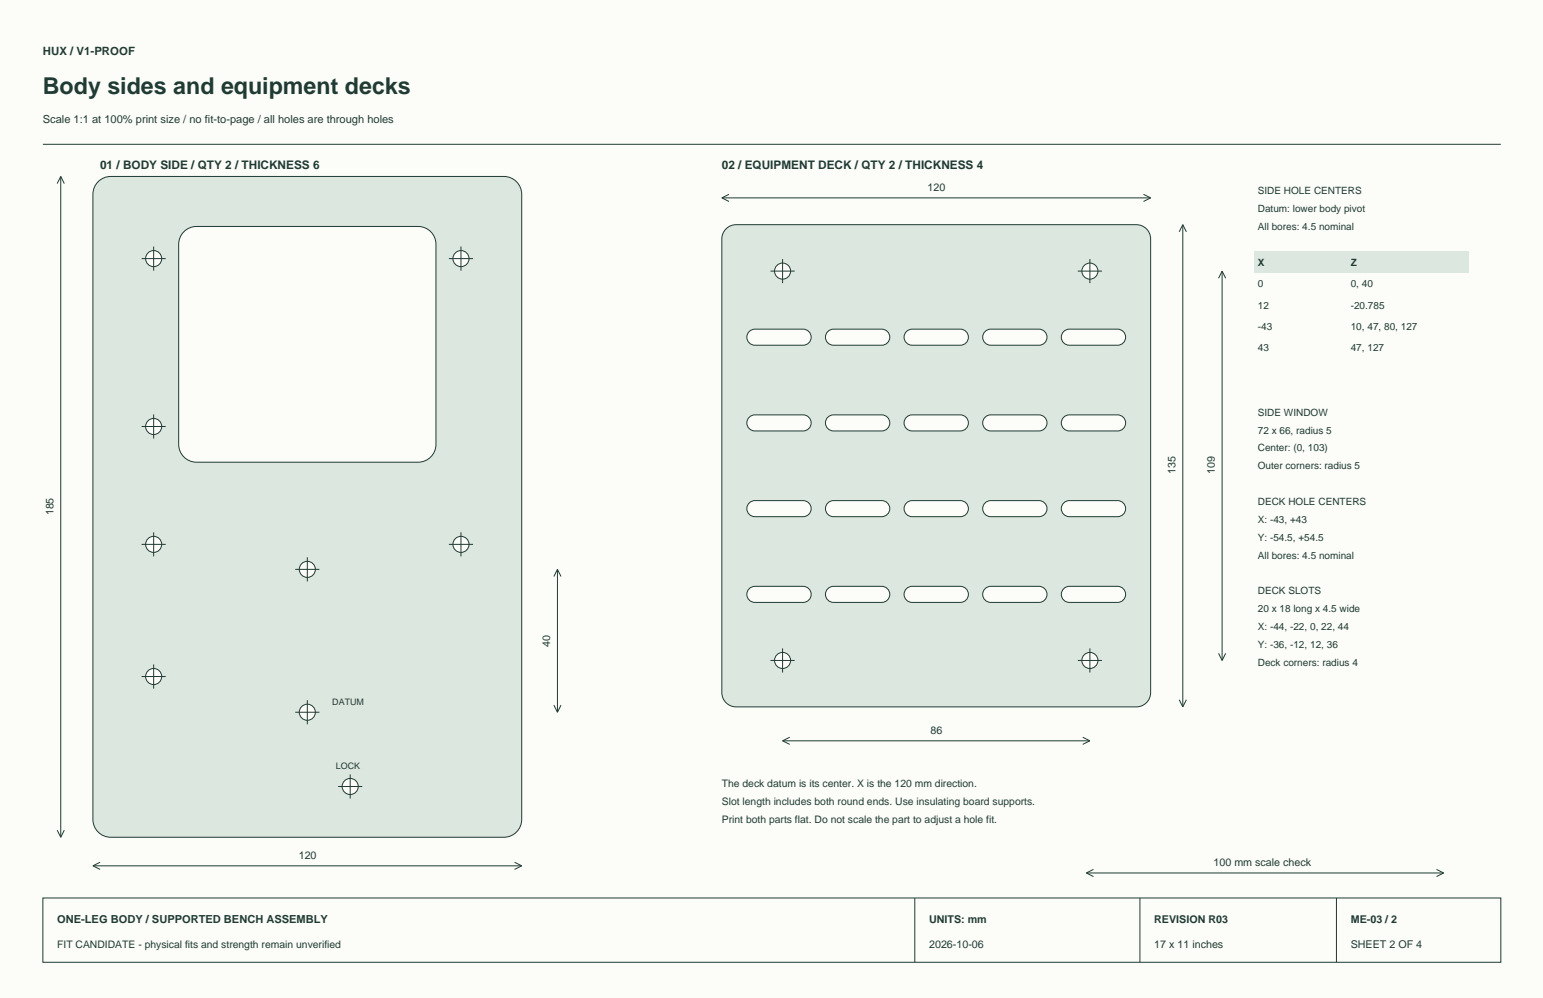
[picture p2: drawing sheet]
<svg xmlns="http://www.w3.org/2000/svg" width="432mm" height="279mm" viewBox="0 0 432 279" stroke-linecap="round" stroke-linejoin="round" font-family="sans-serif">
<path d="M0 0h431.8v279.4h-431.8z" fill-rule="evenodd" fill="#fcfcf8"/>
<path d="M12 40.4h408M12 251.4h408v18h-408zM256 251.4v18M319 251.4v18M374 251.4v18" fill="none" stroke="#203b34" stroke-width=".28"/>
<path d="M27.2 51.2a5 5 0 0 1 3.8-1.8h110a5 5 0 0 1 5 5v175a5 5 0 0 1-5 5h-110a5 5 0 0 1-5-5v-175a5 5 0 0 1 1.2-3.2z" fill-rule="evenodd" fill="#dce7df" stroke="#203b34" stroke-width=".28"/>
<g fill="#fcfcf8" stroke="#203b34" stroke-width=".28">
<path d="M51.2 65.2a5 5 0 0 1 3.8-1.8h62a5 5 0 0 1 5 5v56a5 5 0 0 1-5 5h-62a5 5 0 0 1-5-5v-56a5 5 0 0 1 1.2-3.2z" fill-rule="evenodd"/>
<circle cx="86" cy="199.4" r="2.25"/>
</g>
<path d="M82.6 199.4h6.8M86 196v6.8" fill="none" stroke="#203b34" stroke-width=".28"/>
<circle cx="86" cy="159.4" r="2.25" fill="#fcfcf8" stroke="#203b34" stroke-width=".28"/>
<path d="M82.6 159.4h6.8M86 156v6.8" fill="none" stroke="#203b34" stroke-width=".28"/>
<circle cx="98" cy="220.2" r="2.25" fill="#fcfcf8" stroke="#203b34" stroke-width=".28"/>
<path d="M98 216.8v6.8M94.6 220.2h6.8" fill="none" stroke="#203b34" stroke-width=".28"/>
<circle cx="43" cy="152.4" r="2.25" fill="#fcfcf8" stroke="#203b34" stroke-width=".28"/>
<path d="M39.6 152.4h6.8M43 149v6.8" fill="none" stroke="#203b34" stroke-width=".28"/>
<circle cx="43" cy="72.4" r="2.25" fill="#fcfcf8" stroke="#203b34" stroke-width=".28"/>
<path d="M39.6 72.4h6.8M43 69v6.8" fill="none" stroke="#203b34" stroke-width=".28"/>
<circle cx="129" cy="152.4" r="2.25" fill="#fcfcf8" stroke="#203b34" stroke-width=".28"/>
<path d="M125.6 152.4h6.8M129 149v6.8" fill="none" stroke="#203b34" stroke-width=".28"/>
<circle cx="129" cy="72.4" r="2.25" fill="#fcfcf8" stroke="#203b34" stroke-width=".28"/>
<path d="M125.6 72.4h6.8M129 69v6.8" fill="none" stroke="#203b34" stroke-width=".28"/>
<circle cx="43" cy="189.4" r="2.25" fill="#fcfcf8" stroke="#203b34" stroke-width=".28"/>
<path d="M39.6 189.4h6.8M43 186v6.8" fill="none" stroke="#203b34" stroke-width=".28"/>
<circle cx="43" cy="119.4" r="2.25" fill="#fcfcf8" stroke="#203b34" stroke-width=".28"/>
<path d="M39.6 119.4h6.8M43 116v6.8M26 242.4h120M26 242.4l2 1M28 241.4l-2 1M144 241.4l2 1M146 242.4l-2 1" fill="none" stroke="#203b34" stroke-width=".28"/>
<path d="M83.4 237.4h5.3v4h-5.3z" fill-rule="evenodd" fill="#fcfcf8"/>
<path d="M17 49.4v185M17 49.4l1 2M17 49.4l-1 2M156 159.4v40M156 159.4l1 2M156 159.4l-1 2M155 197.4l1 2M157 197.4l-1 2M16 232.4l1 2M18 232.4l-1 2" fill="none" stroke="#203b34" stroke-width=".28"/>
<path d="M203.2 64.1a4 4 0 0 1 2.8-1.2h112a4 4 0 0 1 4 4v127a4 4 0 0 1-4 4h-112a4 4 0 0 1-4-4v-127a4 4 0 0 1 1.2-2.8z" fill-rule="evenodd" fill="#dce7df" stroke="#203b34" stroke-width=".28"/>
<circle cx="219" cy="184.9" r="2.25" fill="#fcfcf8" stroke="#203b34" stroke-width=".28"/>
<path d="M215.6 184.9h6.8M219 181.5v6.8" fill="none" stroke="#203b34" stroke-width=".28"/>
<circle cx="219" cy="75.9" r="2.25" fill="#fcfcf8" stroke="#203b34" stroke-width=".28"/>
<path d="M215.6 75.9h6.8M219 72.5v6.8" fill="none" stroke="#203b34" stroke-width=".28"/>
<circle cx="305" cy="184.9" r="2.25" fill="#fcfcf8" stroke="#203b34" stroke-width=".28"/>
<path d="M301.6 184.9h6.8M305 181.5v6.8" fill="none" stroke="#203b34" stroke-width=".28"/>
<circle cx="305" cy="75.9" r="2.25" fill="#fcfcf8" stroke="#203b34" stroke-width=".28"/>
<path d="M301.6 75.9h6.8M305 72.5v6.8" fill="none" stroke="#203b34" stroke-width=".28"/>
<g fill="#fcfcf8" stroke="#203b34" stroke-width=".28">
<path d="M209.7 164.8l1-.6 .6-.1h13.5a2.25 2.25 0 0 1 2.2 2.3 2.25 2.25 0 0 1-2.2 2.2h-13.5a2.25 2.25 0 0 1-2.1-1.3 2.25 2.25 0 0 1 .5-2.5z" fill-rule="evenodd"/>
<path d="M209.7 140.8l1-.6 .6-.1h13.5a2.25 2.25 0 0 1 2.2 2.3 2.25 2.25 0 0 1-2.2 2.2h-13.5a2.25 2.25 0 0 1-2.1-1.3 2.25 2.25 0 0 1 .5-2.5z" fill-rule="evenodd"/>
<path d="M209.7 116.8l1-.6 .6-.1h13.5a2.25 2.25 0 0 1 2.2 2.3 2.25 2.25 0 0 1-2.2 2.2h-13.5a2.25 2.25 0 0 1-2.1-1.3 2.25 2.25 0 0 1 .5-2.5z" fill-rule="evenodd"/>
<path d="M209.7 92.8l1-.6 .6-.1h13.5a2.25 2.25 0 0 1 2.2 2.3 2.25 2.25 0 0 1-2.2 2.2h-13.5a2.25 2.25 0 0 1-2.1-1.3 2.25 2.25 0 0 1 .5-2.5z" fill-rule="evenodd"/>
<path d="M231.7 164.8l1-.6 .6-.1h13.5a2.25 2.25 0 0 1 2.2 2.3 2.25 2.25 0 0 1-2.2 2.2h-13.5a2.25 2.25 0 0 1-2.1-1.3 2.25 2.25 0 0 1 .5-2.5z" fill-rule="evenodd"/>
<path d="M231.7 140.8l1-.6 .6-.1h13.5a2.25 2.25 0 0 1 2.2 2.3 2.25 2.25 0 0 1-2.2 2.2h-13.5a2.25 2.25 0 0 1-2.1-1.3 2.25 2.25 0 0 1 .5-2.5z" fill-rule="evenodd"/>
<path d="M231.7 116.8l1-.6 .6-.1h13.5a2.25 2.25 0 0 1 2.2 2.3 2.25 2.25 0 0 1-2.2 2.2h-13.5a2.25 2.25 0 0 1-2.1-1.3 2.25 2.25 0 0 1 .5-2.5z" fill-rule="evenodd"/>
<path d="M231.7 92.8l1-.6 .6-.1h13.5a2.25 2.25 0 0 1 2.2 2.3 2.25 2.25 0 0 1-2.2 2.2h-13.5a2.25 2.25 0 0 1-2.1-1.3 2.25 2.25 0 0 1 .5-2.5z" fill-rule="evenodd"/>
<path d="M253.7 164.8l1-.6 .6-.1h13.5a2.25 2.25 0 0 1 2.2 2.3 2.25 2.25 0 0 1-2.2 2.2h-13.5a2.25 2.25 0 0 1-2.1-1.3 2.25 2.25 0 0 1 .5-2.5z" fill-rule="evenodd"/>
<path d="M253.7 140.8l1-.6 .6-.1h13.5a2.25 2.25 0 0 1 2.2 2.3 2.25 2.25 0 0 1-2.2 2.2h-13.5a2.25 2.25 0 0 1-2.1-1.3 2.25 2.25 0 0 1 .5-2.5z" fill-rule="evenodd"/>
<path d="M253.7 116.8l1-.6 .6-.1h13.5a2.25 2.25 0 0 1 2.2 2.3 2.25 2.25 0 0 1-2.2 2.2h-13.5a2.25 2.25 0 0 1-2.1-1.3 2.25 2.25 0 0 1 .5-2.5z" fill-rule="evenodd"/>
<path d="M253.7 92.8l1-.6 .6-.1h13.5a2.25 2.25 0 0 1 2.2 2.3 2.25 2.25 0 0 1-2.2 2.2h-13.5a2.25 2.25 0 0 1-2.1-1.3 2.25 2.25 0 0 1 .5-2.5z" fill-rule="evenodd"/>
<path d="M275.7 164.8l1-.6 .6-.1h13.5a2.25 2.25 0 0 1 2.2 2.3 2.25 2.25 0 0 1-2.2 2.2h-13.5a2.25 2.25 0 0 1-2.1-1.3 2.25 2.25 0 0 1 .5-2.5z" fill-rule="evenodd"/>
<path d="M275.7 140.8l1-.6 .6-.1h13.5a2.25 2.25 0 0 1 2.2 2.3 2.25 2.25 0 0 1-2.2 2.2h-13.5a2.25 2.25 0 0 1-2.1-1.3 2.25 2.25 0 0 1 .5-2.5z" fill-rule="evenodd"/>
<path d="M275.7 116.8l1-.6 .6-.1h13.5a2.25 2.25 0 0 1 2.2 2.3 2.25 2.25 0 0 1-2.2 2.2h-13.5a2.25 2.25 0 0 1-2.1-1.3 2.25 2.25 0 0 1 .5-2.5z" fill-rule="evenodd"/>
<path d="M275.7 92.8l1-.6 .6-.1h13.5a2.25 2.25 0 0 1 2.2 2.3 2.25 2.25 0 0 1-2.2 2.2h-13.5a2.25 2.25 0 0 1-2.1-1.3 2.25 2.25 0 0 1 .5-2.5z" fill-rule="evenodd"/>
<path d="M297.7 164.8l1-.6 .6-.1h13.5a2.25 2.25 0 0 1 2.2 2.3 2.25 2.25 0 0 1-2.2 2.2h-13.5a2.25 2.25 0 0 1-2.1-1.3 2.25 2.25 0 0 1 .5-2.5z" fill-rule="evenodd"/>
<path d="M297.7 140.8l1-.6 .6-.1h13.5a2.25 2.25 0 0 1 2.2 2.3 2.25 2.25 0 0 1-2.2 2.2h-13.5a2.25 2.25 0 0 1-2.1-1.3 2.25 2.25 0 0 1 .5-2.5z" fill-rule="evenodd"/>
<path d="M297.7 116.8l1-.6 .6-.1h13.5a2.25 2.25 0 0 1 2.2 2.3 2.25 2.25 0 0 1-2.2 2.2h-13.5a2.25 2.25 0 0 1-2.1-1.3 2.25 2.25 0 0 1 .5-2.5z" fill-rule="evenodd"/>
<path d="M297.7 92.8l1-.6 .6-.1h13.5a2.25 2.25 0 0 1 2.2 2.3 2.25 2.25 0 0 1-2.2 2.2h-13.5a2.25 2.25 0 0 1-2.1-1.3 2.25 2.25 0 0 1 .5-2.5z" fill-rule="evenodd"/>
</g>
<path d="M202 55.4h120M202 55.4l2 1M204 54.4l-2 1M320 54.4l2 1M322 55.4l-2 1" fill="none" stroke="#203b34" stroke-width=".28"/>
<path d="M259.4 50.4h5.3v4h-5.3z" fill-rule="evenodd" fill="#fcfcf8"/>
<path d="M331 62.9v135M331 62.9l1 2M331 62.9l-1 2M330 195.9l1 2M332 195.9l-1 2M219 207.4h86M219 207.4l2 1M221 206.4l-2 1M303 206.4l2 1M305 207.4l-2 1" fill="none" stroke="#203b34" stroke-width=".28"/>
<path d="M260.3 202.4h3.5v4h-3.5z" fill-rule="evenodd" fill="#fcfcf8"/>
<path d="M342 75.9v109M342 75.9l1 2M342 75.9l-1 2M341 182.9l1 2M343 182.9l-1 2" fill="none" stroke="#203b34" stroke-width=".28"/>
<path d="M351 70.4h60v6h-60z" fill-rule="evenodd" fill="#dce7df"/>
<path d="M304 244.4h100M304 244.4l2 1M306 243.4l-2 1M402 243.4l2 1M404 244.4l-2 1" fill="none" stroke="#203b34" stroke-width=".28"/>
<path d="M338.5 239.4h31.5v4h-31.5z" fill-rule="evenodd" fill="#fcfcf8"/>
<text font-size="6.5" fill="#203b34" x="12" y="26.4">Body sides and equipment decks</text>
<g font-size="3.3" fill="#203b34">
<text x="28" y="47.4">01 / BODY SIDE / QTY 2 / THICKNESS 6</text>
<text x="202" y="47.4">02 / EQUIPMENT DECK / QTY 2 / THICKNESS 4</text>
</g>
<text font-size="3.2" fill="#203b34" x="12" y="15.4">HUX / V1-PROOF</text>
<g font-size="3.1" fill="#203b34">
<text x="12" y="34.4">Scale 1:1 at 100% print size / no fit-to-page / all holes are through holes</text>
<text x="16" y="258.4">ONE-LEG BODY / SUPPORTED BENCH ASSEMBLY</text>
</g>
<g font-size="3" fill="#203b34">
<text x="259.6" y="53.4">120</text>
<text x="329" y="132.8" transform="rotate(-90 329 132.8)">135</text>
<text x="340" y="132.8" transform="rotate(-90 340 132.8)">109</text>
<text x="15" y="144.3" transform="rotate(-90 15 144.3)">185</text>
<text x="154" y="181" transform="rotate(-90 154 181)">40</text>
<text x="260.4" y="205.4">86</text>
<text x="83.6" y="240.4">120</text>
<text x="339.6" y="242.4">100 mm scale check</text>
<text x="260" y="258.4">UNITS: mm</text>
<text x="323" y="258.4">REVISION R03</text>
<text x="378" y="258.4">ME-03 / 2</text>
<text x="260" y="265.4">2026-10-06</text>
<text x="323" y="265.4">17 x 11 inches</text>
<text x="378" y="265.4">SHEET 2 OF 4</text>
</g>
<g font-size="2.9" fill="#203b34">
<text x="202" y="220.4">The deck datum is its center. X is the 120 mm direction.</text>
<text x="202" y="225.4">Slot length includes both round ends. Use insulating board supports.</text>
<text x="202" y="230.4">Print both parts flat. Do not scale the part to adjust a hole fit.</text>
<text x="16" y="265.4">FIT CANDIDATE - physical fits and strength remain unverified</text>
</g>
<g font-size="2.8" fill="#203b34">
<text x="352" y="54.4">SIDE HOLE CENTERS</text>
<text x="352" y="59.4">Datum: lower body pivot</text>
<text x="352" y="64.4">All bores: 4.5 nominal</text>
<text x="352" y="74.4">X</text>
<text x="378" y="74.4">Z</text>
<text x="352" y="80.4">0</text>
<text x="378" y="80.4">0, 40</text>
<text x="352" y="86.4">12</text>
<text x="378" y="86.4">-20.785</text>
<text x="352" y="92.4">-43</text>
<text x="378" y="92.4">10, 47, 80, 127</text>
<text x="352" y="98.4">43</text>
<text x="378" y="98.4">47, 127</text>
<text x="352" y="116.4">SIDE WINDOW</text>
<text x="352" y="121.4">72 x 66, radius 5</text>
<text x="352" y="126.4">Center: (0, 103)</text>
<text x="352" y="131.4">Outer corners: radius 5</text>
<text x="352" y="141.4">DECK HOLE CENTERS</text>
<text x="352" y="146.4">X: -43, +43</text>
<text x="352" y="151.4">Y: -54.5, +54.5</text>
<text x="352" y="156.4">All bores: 4.5 nominal</text>
<text x="352" y="166.4">DECK SLOTS</text>
<text x="352" y="171.4">20 x 18 long x 4.5 wide</text>
<text x="352" y="176.4">X: -44, -22, 0, 22, 44</text>
<text x="352" y="181.4">Y: -36, -12, 12, 36</text>
<text x="352" y="186.4">Deck corners: radius 4</text>
</g>
<g font-size="2.5" fill="#203b34">
<text x="93" y="197.4">DATUM</text>
<text x="94" y="215.4">LOCK</text>
</g>
</svg>
